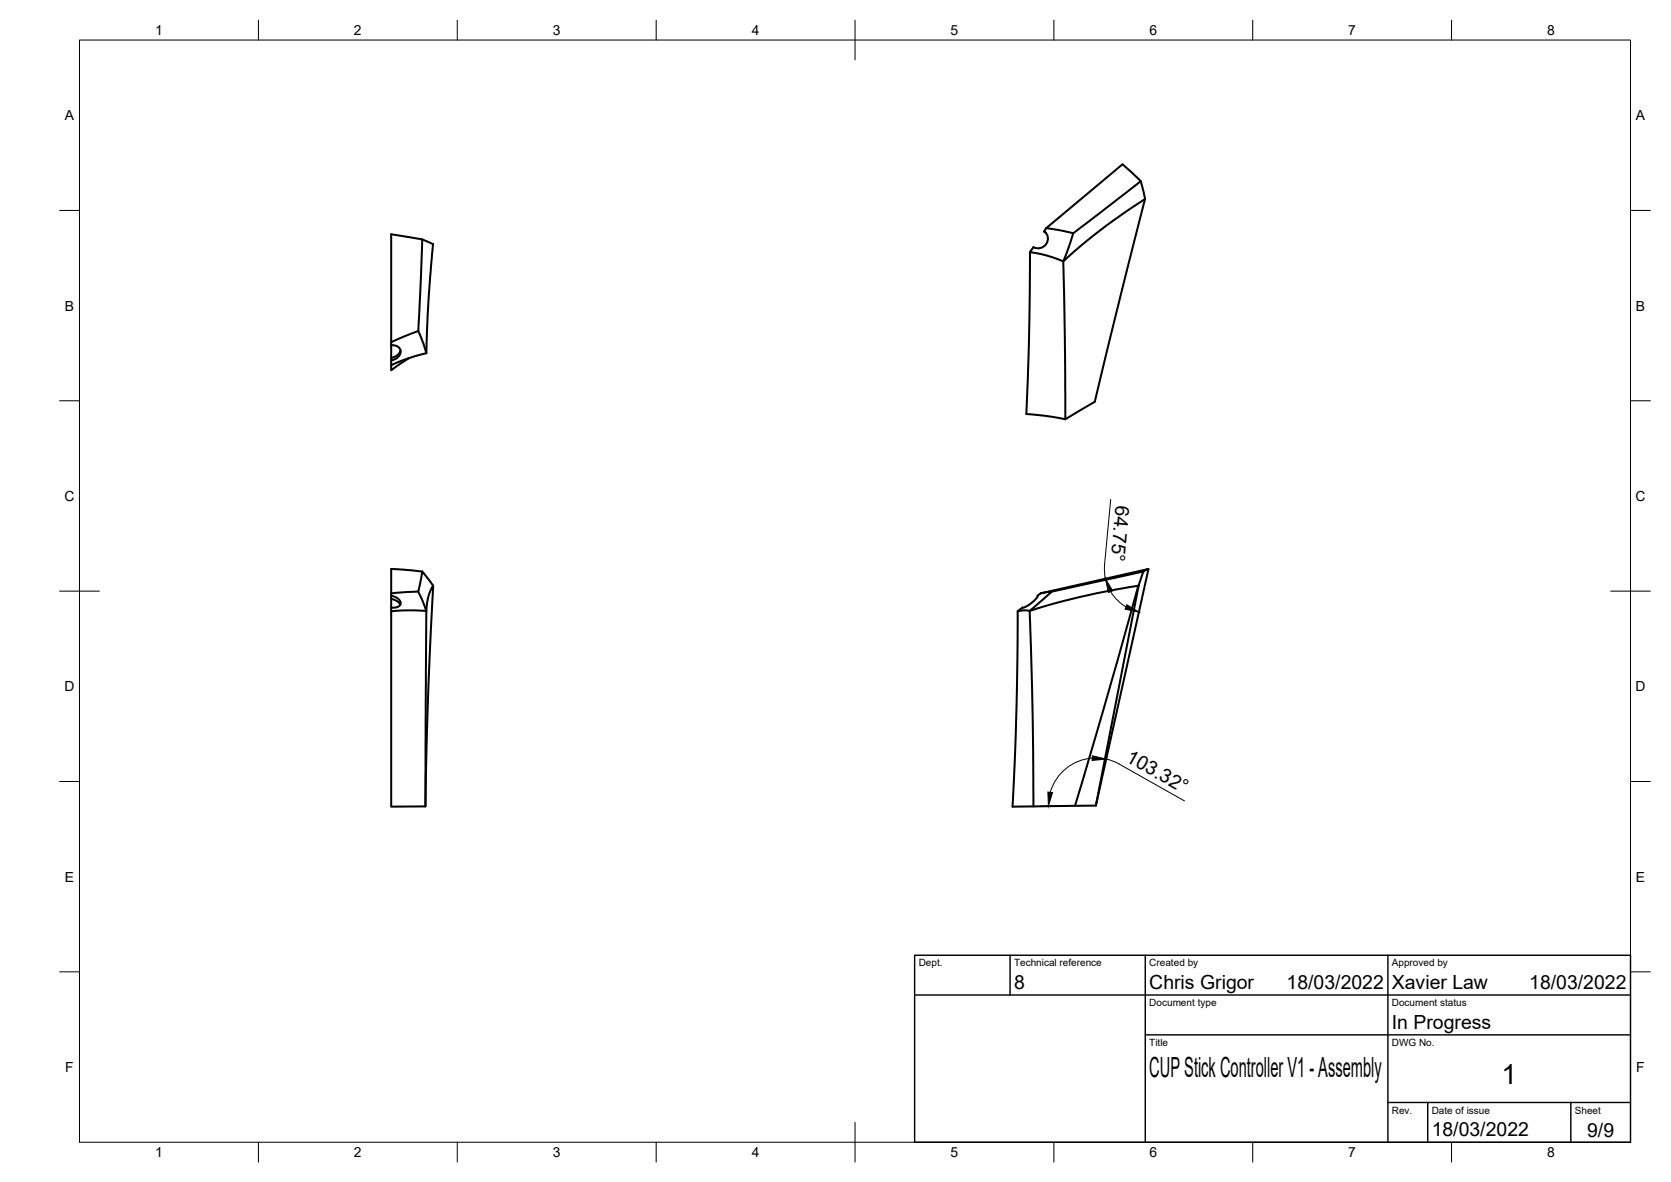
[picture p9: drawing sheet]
<svg xmlns="http://www.w3.org/2000/svg" width="420mm" height="297mm" viewBox="0 0 420 297" stroke-linecap="round" stroke-linejoin="round" font-family="sans-serif">
<!-- layer: Visible -->
<g fill="none" stroke="#000" stroke-width=".51">
<path d="M263.1 57.3l-.6 .9 .5 .4M263.1 57.3l19.1-16 4.6 4.2-16.9 13.1zM269.9 58.6l-2.5 7.1-4.2-1.5-4.2-.8M286.8 45.5l1.1 4.5-10 6.9-5.7 4.5-4.8 4.3 .4 19.8 .1 19.9M287.9 50.1l-12.6 50.9-7.4 4.4-4.9-.9-4.9-.5 .6-18.2 .3-22.4 .8-1.3a2.4 2.4 0 0 0 3.2-.7 2.4 2.4 0 0 0-.5-3.3M106.2 60.2l2.7 1.2M108.9 61.4l-1.1 13.1-.6 14.3M98.4 86.8v6.3l4.5-3.1M98.4 86l6.8-2.8 1-23-7.8-1.3v27.9M98.4 86.8a1.78 1.78 0 0 1 2.3 1.1 1.78 1.78 0 0 1-1.1 2.2l-1.2 .4M100.7 88.1a2.7 2.7 0 0 1-2.3 1.8M105.2 83.2l2 5.6-4.5 1.3-4.3 1.7"/>
<path d="M98.4 149.1l6.8-.4 1-5.1-7.8-.6v9.7M98.4 150.5l1.4 .5 .9 1M98.4 149.7a2.55 2.55 0 0 1 2.3 1.9 1.77 1.77 0 0 1-2.3 1.1M105.2 148.7l2 4.8-4.5-.1-4.3 .2M106.2 143.6a13.5 13.5 0 0 1 2.6 3.7l-1.2 2.9-.4 3.3-.2 49.2h-8.6v-50M108.9 147.2a1225.8 1225.8 0 0 0-1.9 55.3M261.7 149.1l-.8 .6a6.2 6.2 0 0 1-3.8 3l-1.2 .9-.3 23.5-1 25.6 20.9-.3M261.7 149.1l27.1-6.1-13.3 59.4M264.5 148.7l-5.6 4.8-1.3-.1-1.7 .2M286.2 147.2l-8.7 31.1-7.2 24.2M286.3 147.2l-10.8 55.2M287.5 143.6l-1.2 3.6-7.9 1.4-6.9 1.4-7.7 2-4.9 1.5 .8 26.2 .1 23"/>
<path d="M288.8 143l-1.3 .6-23 5.1-2.8 .4"/>
</g>
<!-- layer: Border -->
<g fill="none" stroke="#000" stroke-width=".25">
<path d="M20 10.1h390v276.9h-390zM65 5.1v5M115 5.1v5M165 5.1v5M215 5.1v10M265 5.1v5M315 5.1v5M365 5.1v5M15 52.9h5M410 52.9h5M15 100.7h5M410 100.7h5"/>
<path d="M15 148.6h10M405 148.6h10M15 196.4h5M410 196.4h5M15 244.2h5M410 244.2h5M65 287v5M115 287v5M165 287v5M215 282.1v9.9M265 287v5M315 287v5"/>
<path d="M365 287v5"/>
</g>
<!-- layer: TitleBlock -->
<path d="M230 240.1h180v46.9h-180zM230 250h180M254 240.1v9.9M288 240.1v46.9M349 240.1v46.9M288 260.1h122M349 277.1h61M359 277.1v9.9M395 277.1v9.9" fill="none" stroke="#000" stroke-width=".36"/>
<!-- layer: Dimensions -->
<path d="M279.3 125.5l-1.6 17 .3 2.9M279.3 148.7a11.1 11.1 0 0 0 3.8 3.8M274.7 190.5a11.9 11.9 0 0 0-10.6 8.6M278.2 190.8l1.6 .5 1.6 .7M281.4 192l16.4 9.3M268.2 202.5l-6.7 .1" fill="none" stroke="#000" stroke-width=".25"/>
<path d="M277.9 145.4l1.9 3.1-1.1 .4zM283.3 152l3.1 1.8-3.5-.7zM263.5 199l1.1 .2-1 3.4zM274.7 189.9l3.4 .9-3.5 .3z" fill="#000" stroke="#000" stroke-width=".25"/>
<g font-size="7">
<text x="289" y="270.6">CUP Stick Controller V1 - Assembly</text>
<text x="377.5" y="272.3">1</text>
</g>
<g font-size="4.9">
<text x="280.6" y="126.9" transform="rotate(95 280.6 126.9)">64.75°</text>
<text x="282.9" y="191.2" transform="rotate(29 282.9 191.2)">103.32°</text>
<text x="255" y="248.5">8</text>
<text x="289" y="248.5">Chris Grigor</text>
<text x="323.5" y="248.5">18/03/2022</text>
<text x="350" y="248.5">Xavier Law</text>
<text x="384.5" y="248.5">18/03/2022</text>
<text x="350" y="258.6">In Progress</text>
<text x="360" y="285.5">18/03/2022</text>
<text x="399.1" y="285.7">9/9</text>
</g>
<g font-size="3.5">
<text x="39" y="8.8">1</text>
<text x="89" y="8.8">2</text>
<text x="139" y="8.8">3</text>
<text x="189" y="8.8">4</text>
<text x="239" y="8.8">5</text>
<text x="289" y="8.8">6</text>
<text x="339" y="8.8">7</text>
<text x="389" y="8.8">8</text>
<text x="16.3" y="30.2">A</text>
<text x="411.3" y="30.2">A</text>
<text x="16.3" y="78">B</text>
<text x="411.3" y="78">B</text>
<text x="16.2" y="125.9">C</text>
<text x="411.2" y="125.9">C</text>
<text x="16.2" y="173.7">D</text>
<text x="411.2" y="173.7">D</text>
<text x="16.3" y="221.6">E</text>
<text x="411.3" y="221.6">E</text>
<text x="16.4" y="269.4">F</text>
<text x="411.4" y="269.4">F</text>
<text x="39" y="290.8">1</text>
<text x="89" y="290.8">2</text>
<text x="139" y="290.8">3</text>
<text x="189" y="290.8">4</text>
<text x="239" y="290.8">5</text>
<text x="289" y="290.8">6</text>
<text x="339" y="290.8">7</text>
<text x="389" y="290.8">8</text>
</g>
<g font-size="2.5">
<text x="231" y="242.9">Dept.</text>
<text x="255" y="242.9">Technical reference</text>
<text x="289" y="242.9">Created by</text>
<text x="350" y="242.9">Approved by</text>
<text x="289" y="252.8">Document type</text>
<text x="350" y="252.8">Document status</text>
<text x="289" y="262.9">Title</text>
<text x="350" y="262.9">DWG No.</text>
<text x="350" y="279.9">Rev.</text>
<text x="360" y="279.9">Date of issue</text>
<text x="396" y="279.9">Sheet</text>
</g>
</svg>
